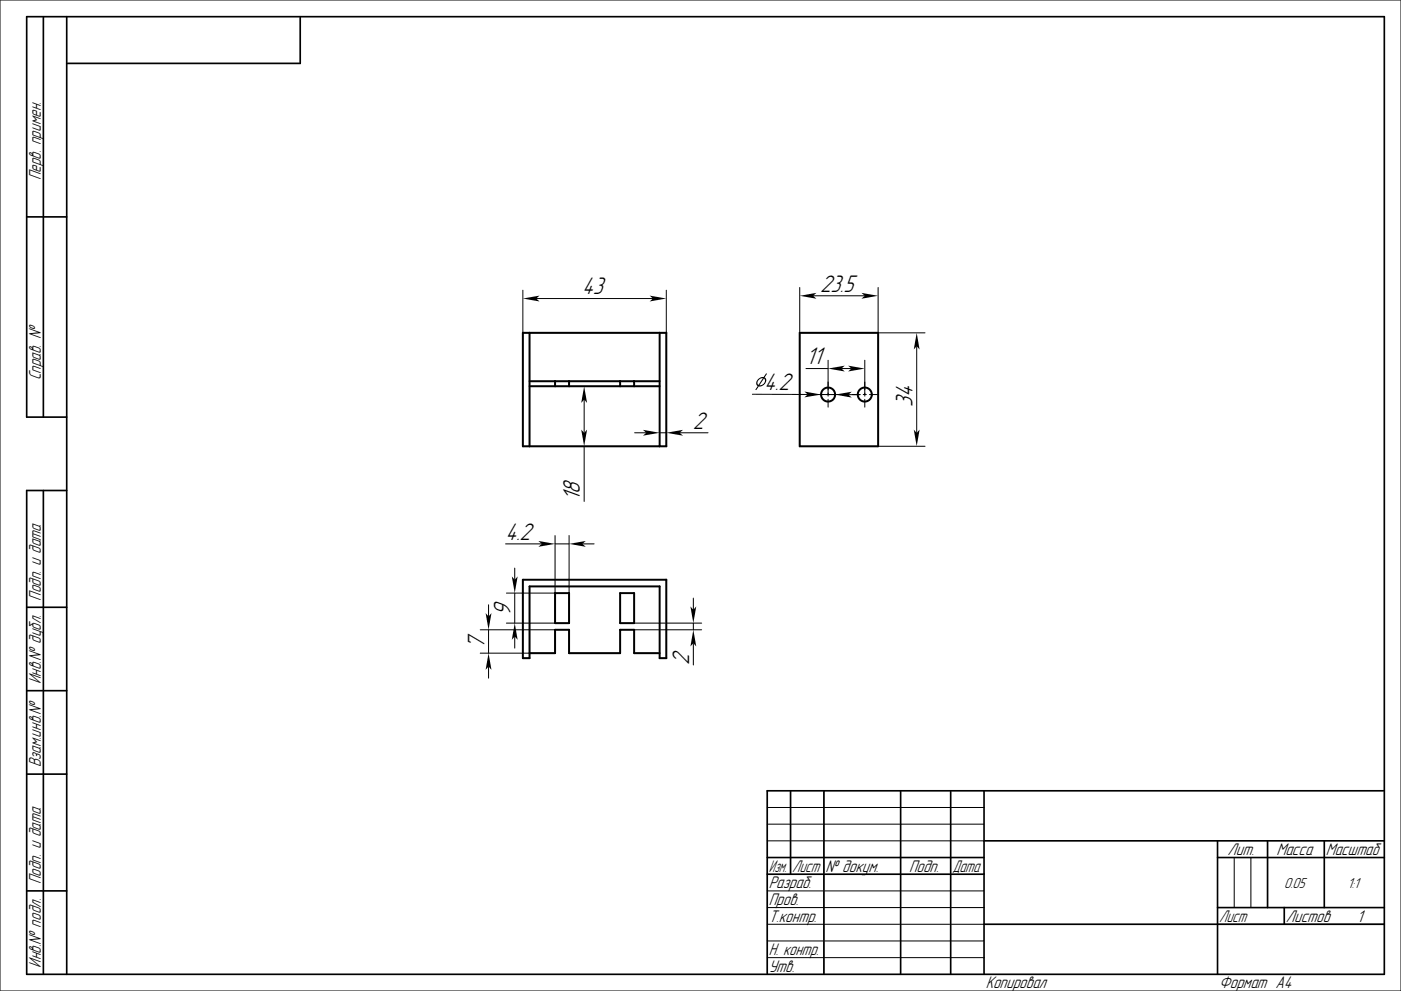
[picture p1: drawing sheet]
<svg xmlns="http://www.w3.org/2000/svg" width="420mm" height="297mm" viewBox="0 0 420 297" stroke-linecap="round" stroke-linejoin="round" font-family="sans-serif">
<g fill="none" stroke="#000" stroke-width=".3">
<path d="M0 0h420v297h-420zM156.8 87v12.8M160.7 89.5h35.1M199.7 87v12.8M239.8 86.1v13.7M243.8 88.6h15.5M263.2 86.1v13.7h14.1M175.1 119.8v10M225.6 118.2h16.6M241.6 110.5h6.7M244.5 118.3h2.3M246.2 118.2l4.1 .1"/>
<path d="M247.8 118.3h.9M248.3 108v10.7M248.3 119.7v2.3M249.7 118.3h2.3M252.2 110.5h3.1M255.5 118.3h2.3h-3.5M258.8 118.3h.9M259.3 108v10.7M259.3 119.7v2.3M260.7 118.3h2.3M274.8 103.7v26.1M175.1 133.7v16.6"/>
<path d="M190.2 129.7h3.5M197.8 129.7h1.9M203.8 129.7h8.5M263.2 133.7h14.1M151.6 163h10.8M154.3 170.2v3.5M154.3 177.8v9M166.4 163h4.2M166.4 160.5v17.3h-14.6M170.6 160.5v17.3M174.6 163h3.5M207.8 179.2v3.5"/>
<path d="M144 188.7h22.4M144 195.8h22.4M146.5 181.3v3.5M146.5 188.7v7.1M146.5 199.8v3.5M151.8 186.8h14.6M154.3 190.8v3.4M190.1 188.7h20.2M190.1 186.8h20.2M207.8 186.8v1.9M207.8 192.8v6.5M230 252h65"/>
<path d="M230 242h65M230 247h65M370 257v15M375 257v15M230 277h65M230 267h65M230 272h65M365 277h50M230 282h65M230 287h65"/>
</g>
<g fill="none" stroke="#000" stroke-width=".5">
<path d="M13 5v120M20 5v287M90 5v14h-70M8 65h12M20 125h-12v-120h407v287h-407v-145h12M13 147v145M8 182h12M8 207h12M8 232h12M237 237v25M247 237v55M270 237v55"/>
<path d="M285 237v55M295 237v55M415 237h-185v55M230 257h65M295 252h120M365 257h50M365 252v40M380 252v20M397 252v20M8 267h12M230 262h65M295 277h120"/>
<path d="M365 272h50M385 272v5"/>
</g>
<g fill="none" stroke="#000" stroke-width=".6">
<path d="M156.8 99.8h42.9v33.9h-42.9zM158.7 99.8v33.9M197.8 99.8v33.9M239.8 99.8h23.4v33.9h-23.4zM158.7 114.3h39.1M158.7 115.7h39.1M166.4 114.3v1.4M170.6 114.3v1.4M185.9 114.3v1.4M190.1 114.3v1.4M156.8 173.7h42.9v23.5h-1.9v-21.4h-39.1v21.4h-1.9zM166.4 177.8h4.2v9h-4.2z"/>
<path d="M185.9 177.8h4.2v9h-4.2zM158.7 195.8h7.7v-7.1h4.2v7.1h15.3v-7.1h4.2v7.1h7.7"/>
<circle cx="248.3" cy="118.3" r="2.1"/>
<circle cx="259.3" cy="118.2" r="2.1"/>
</g>
<g fill="#000">
<path d="M156.8 89.5l4.9-.9-1 .9 1 .8z" fill-rule="evenodd"/>
<path d="M194.7 88.6l5 .9-5 .8 1.1-.8z" fill-rule="evenodd"/>
<path d="M239.8 88.6l5-.8-1 .8 1 .9z" fill-rule="evenodd"/>
<path d="M258.2 87.8l5 .8-5 .9 1.1-.9z" fill-rule="evenodd"/>
<path d="M227.3 113.6l.8-.5 .8-.1 .7-1h.3l-.7 1.1 .5 .8-.3 1-.9 .8-1 .1-.9 1.1 .6-1.2-.4-.3-.1-.6zM229 113.4l-1.3 2.1 .8-.2 .6-.6 .2-.7zM227.5 113.8l-.4 .9 .3 .7 1.3-2.1-.6 .1z" fill-rule="evenodd"/>
<path d="M241.2 117.3l5 .9-5.1 .9 1.1-.9z" fill-rule="evenodd"/>
<path d="M248.3 110.5l5-.9-1.1 .9 1.1 .8z" fill-rule="evenodd"/>
<path d="M254.3 109.6l5 .9-5 .8 1-.8z" fill-rule="evenodd"/>
<path d="M250.3 118.3l5.1-.9-1.1 .9 1 .9z" fill-rule="evenodd"/>
<path d="M274.8 99.8l.9 5-.9-1.1-.9 1.1z" fill-rule="evenodd"/>
<path d="M174.2 128.8l.9 1 .9-1-.9 4.9z" fill-rule="evenodd"/>
<path d="M175.1 115.7l.9 5.1-.9-1-.9 1z" fill-rule="evenodd"/>
<path d="M192.7 128.8l5.1 .9-5.1 .9 1-.9z" fill-rule="evenodd"/>
<path d="M199.7 129.7l5-.9-.9 .9 .9 .9z" fill-rule="evenodd"/>
<path d="M273.9 128.8l.9 1 .9-1-.9 4.9z" fill-rule="evenodd"/>
<path d="M153.4 172.8l.9 .9 .9-.9-.9 5z" fill-rule="evenodd"/>
<path d="M161.4 162.1l5 .9-5 .9 1-.9z" fill-rule="evenodd"/>
<path d="M170.6 163l5-.9-1 .9 1 .9z" fill-rule="evenodd"/>
<path d="M145.6 183.8l.9 1 .8-1-.8 4.9z" fill-rule="evenodd"/>
<path d="M154.3 186.8l.9 4.9-.9-.9-.9 .9z" fill-rule="evenodd"/>
<path d="M207 181.8l.8 .9 .9-.9-.9 5z" fill-rule="evenodd"/>
<path d="M207.8 188.7l.9 5.1-.9-1-.8 1z" fill-rule="evenodd"/>
<path d="M146.5 195.8l.8 4.9-.8-.9-.9 .9z" fill-rule="evenodd"/>
</g>
<g font-size="6.7">
<text x="174.5" y="88.2">43</text>
<text x="245.8" y="87.4">23.5</text>
<text x="241.6" y="109.2">11</text>
<text x="229.1" y="116.9">4.2</text>
<text x="273.6" y="121.9" transform="rotate(-90 273.6 121.9)">34</text>
<text x="207.7" y="128.4">2</text>
<text x="173.9" y="150.3" transform="rotate(-90 173.9 150.3)">18</text>
<text x="151.6" y="161.7">4.2</text>
<text x="153.1" y="184.5" transform="rotate(-90 153.1 184.5)">9</text>
<text x="145.2" y="194.5" transform="rotate(-90 145.2 194.5)">7</text>
<text x="206.6" y="199.3" transform="rotate(-90 206.6 199.3)">2</text>
</g>
<g font-size="4.7">
<text x="12.2" y="54" transform="rotate(-90 12.2 54)">Перв. примен.</text>
<text x="12.2" y="114" transform="rotate(-90 12.2 114)">Справ. №</text>
<text x="12.2" y="180" transform="rotate(-90 12.2 180)">Подп. и дата</text>
<text x="12.2" y="205" transform="rotate(-90 12.2 205)">Инв.№ дубл.</text>
<text x="12.2" y="230" transform="rotate(-90 12.2 230)">Взам.инв.№</text>
<text x="368" y="256.2">Лит.</text>
<text x="382.7" y="256.2">Масса</text>
<text x="397.5" y="256.2">Масштаб</text>
<text x="230.5" y="261.3">Изм.</text>
<text x="237.5" y="261.3">Лист</text>
<text x="247.5" y="261.3">№ докум.</text>
<text x="272.5" y="261.3">Подп.</text>
<text x="285.5" y="261.3">Дата</text>
<text x="12.2" y="265" transform="rotate(-90 12.2 265)">Подп. и дата</text>
<text x="230.5" y="266.3">Разраб.</text>
<text x="230.5" y="271.3">Пров.</text>
<text x="230.5" y="276.3">Т.контр.</text>
<text x="365.5" y="276.2">Лист</text>
<text x="385.5" y="276.2">Листов</text>
<text x="406.8" y="276.3">1</text>
<text x="230.5" y="286.3">Н. контр.</text>
<text x="12.2" y="290" transform="rotate(-90 12.2 290)">Инв.№ подл.</text>
<text x="230.5" y="291.3">Утв.</text>
<text x="295.5" y="296.3">Копировал</text>
<text x="365.5" y="296.3">Формат A4</text>
</g>
<g font-size="4">
<text x="385" y="266">0.05</text>
<text x="404" y="266">1:1</text>
</g>
</svg>
